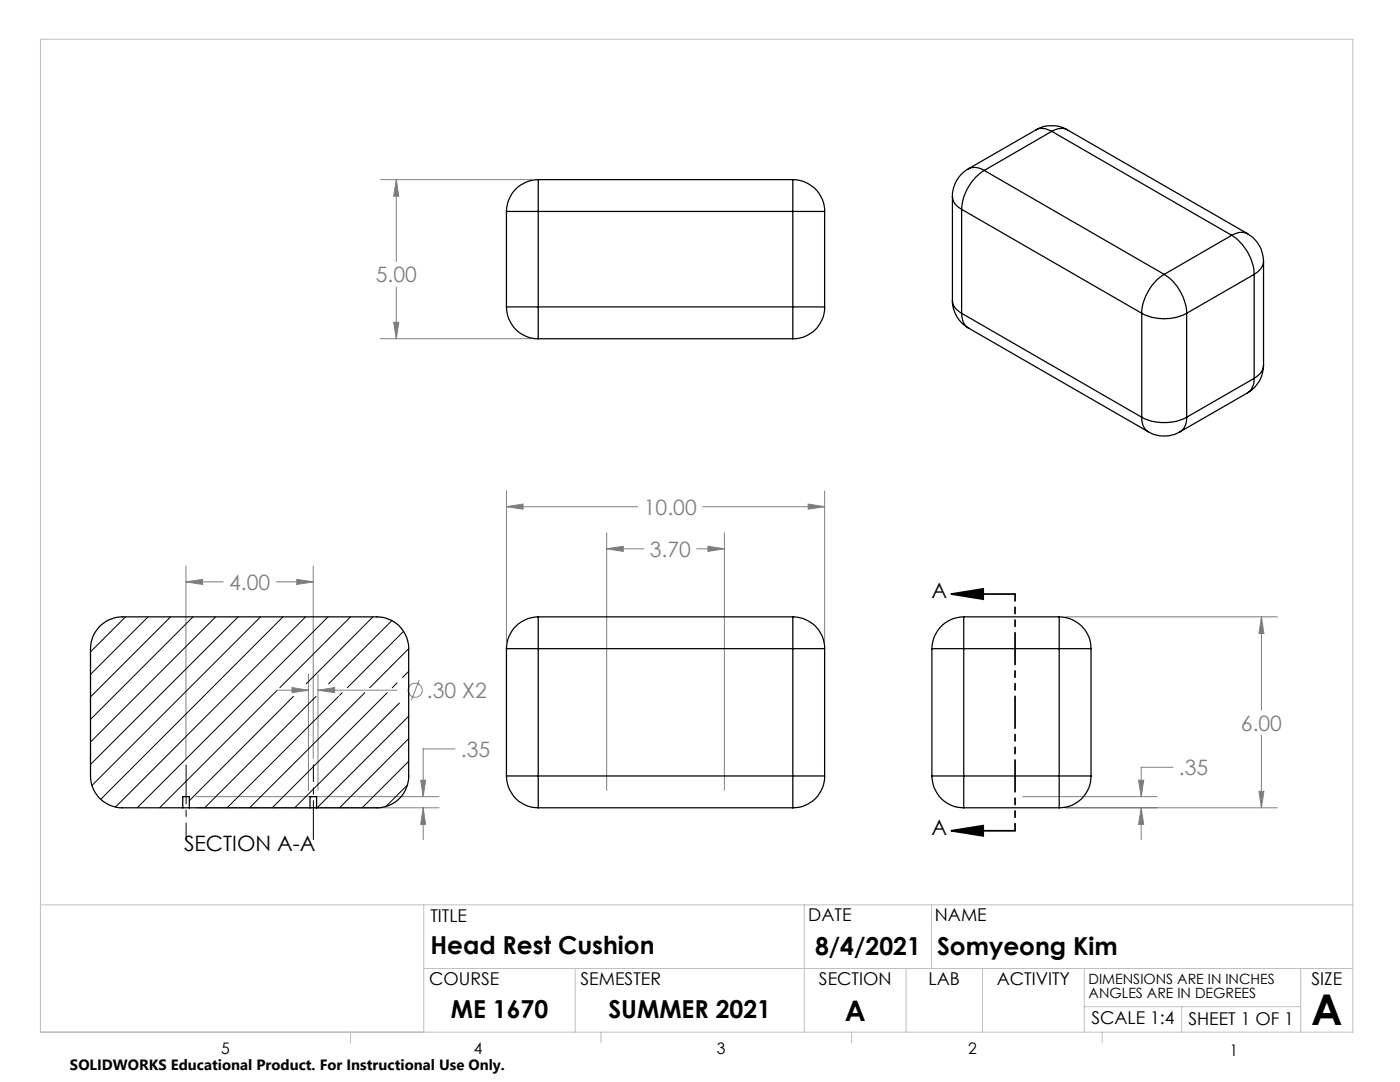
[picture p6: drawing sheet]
<svg xmlns="http://www.w3.org/2000/svg" width="279mm" height="216mm" viewBox="0 0 279 216" stroke-linecap="round" stroke-linejoin="round" font-family="sans-serif">
<g fill="none" stroke="#808080" stroke-width=".2">
<path d="M75.9 35.8h30.3M79.1 35.8l.5 3.4h-1zM79.1 35.8v16.4M79.1 57.3v10.3M75.9 67.6h30.3M78.6 64.3h1l-.5 3.3zM101.1 97.9v30.3M164.6 97.9v30.3M37.1 116.1l3.3-.5v1zM37.1 112.9v38.4M37.1 116.1h7.5M55.1 116.1h7.4"/>
<path d="M59.2 115.6l3.3 .5-3.3 .5zM62.5 112.9v38.4M101.1 101.1l3.3-.5v1zM101.1 101.1h26.2M121.1 109.5l3.3-.5v1zM121.1 106.3v51.4M121.1 109.5h7.4M139 109.5h5.6M140.2 101.1h24.4M141.3 109l3.3 .5-3.3 .5zM144.6 106.3v51.4M161.3 100.6l3.3 .5-3.3 .5z"/>
<path d="M55.2 137.7h6.4M58.3 137.2l3.3 .5-3.3 .5zM61.6 134.5v23.2M63.5 137.7l3.3-.5v1zM63.5 134.5v23.2M63.5 137.7h15.7M83.7 135.7l-1.6 4.1M212.7 123.1h42.2M251.7 123.1l.5 3.3h-1zM251.7 123.1v18.6M39.1 159h48.5M84 155.7h.9l-.4 3.3z"/>
<path d="M90.8 149.4h-6.3v9.6M204.1 159h26.8M227.2 155.7h1l-.4 3.3zM234.1 153.1h-6.3v5.9M251.2 157.9h1l-.5 3.3zM251.7 146.7v14.5M39.3 161.2h48.3M84.5 161.2l.4 3.3h-.9zM84.5 161.2v6.3M212.7 161.2h42.2M227.8 161.2l.4 3.3h-1zM227.8 161.2v6.3"/>
<circle cx="82.9" cy="137.7" r="1.41"/>
</g>
<path d="M189.9 118.5l6.3-1v2.1zM189.9 118.5h12.7M189.9 165.8l6.3-1.1v2.1zM189.9 165.8h12.7" fill="none" stroke="#000" stroke-width=".35"/>
<path d="M37.1 152.6v14.9M62.5 167.5v-14.9" fill="none" stroke="#000" stroke-width=".2" stroke-dasharray="15.2 1.3 1.3 1.3" stroke-dashoffset="7.5"/>
<path d="M202.6 118.5v47.3" fill="none" stroke="#000" stroke-width=".35" stroke-dasharray="6.3 1.3 1.3 1.3 1.3 1.3" stroke-dashoffset="5"/>
<g fill="none" stroke="#c0c0c0" stroke-width=".2">
<path d="M8.1 7.8h261.9v198.2h-261.9zM8.1 180.6h261.9M84.6 180.6v25.4M84.6 193.3h185.4M114.8 193.3v12.7M160.5 180.6v25.4M180.8 193.3v12.7M185.9 180.6v12.7M196.1 193.3v12.7M216.4 193.3v12.7M259.6 193.3v12.7M70 206v2.1"/>
<path d="M119.9 206v2.1M170 206v2.1M216.4 200.9h43.2M220 206v2.1M235.8 200.9v5.1"/>
</g>
<path d="M189.9 118.5l6.3-1v2.1zM189.9 165.8l6.3-1.1v2.1z" fill="#000"/>
<path d="M101.1 101.1l3.3-.5v1zM161.3 100.6l3.3 .5-3.3 .5zM121.1 109.5l3.3-.5v1zM141.3 109l3.3 .5-3.3 .5zM251.7 123.1l.5 3.3h-1zM251.2 157.9h1l-.5 3.3zM227.2 155.7h1l-.4 3.3zM227.8 161.2l.4 3.3h-1zM79.1 35.8l.5 3.4h-1zM78.6 64.3h1l-.5 3.3zM84 155.7h.9l-.4 3.3zM84.5 161.2l.4 3.3h-.9zM37.1 116.1l3.3-.5v1zM59.2 115.6l3.3 .5-3.3 .5zM58.3 137.2l3.3 .5-3.3 .5zM63.5 137.7l3.3-.5v1z" fill="#808080"/>
<g fill="none" stroke="#000" stroke-width=".25">
<path d="M107.4 35.8v6.4M107.4 35.8a6.4 6.4 0 0 0-6.3 6.4M107.4 35.8h50.8M158.2 35.8a6.3 6.3 0 0 1 6.4 6.4M158.2 35.8v6.4M190.1 39.2a3 3 0 0 0 1.8 2.6M190.1 39.2v20.7M193.3 33.7a6.3 6.3 0 0 0-3.2 5.5M193.3 33.7a3.2 3.2 0 0 1 3.1 .3M196.4 34a10 10 0 0 0-4.5 7.8M196.4 34l35.9 20.8M206.7 25.9a6.3 6.3 0 0 1 6.3 0"/>
<path d="M206.7 25.9a3.3 3.3 0 0 1 3.2 .3M206.7 25.9l-13.4 7.8M209.9 26.2l-13.5 7.8M209.9 26.2l35.9 20.8M213 25.9a3.2 3.2 0 0 0-3.1 .3M213 25.9l36 20.7M101.1 42.2h6.3M101.1 42.2v19M107.4 42.2v19M107.4 42.2h50.8M158.2 42.2h6.4M158.2 42.2v19"/>
<path d="M164.6 42.2v19M190.1 59.9a6.4 6.4 0 0 0 3.2 5.5M190.1 59.9a3 3 0 0 0 1.8 2.6M191.9 41.8l36 20.7M191.9 41.8v20.7M232.3 54.8a9.9 9.9 0 0 0-4.4 7.7M232.3 54.8a9.9 9.9 0 0 1 4.5 7.7M245.8 47a9.9 9.9 0 0 1 4.5 7.8M245.8 47l-13.5 7.8M249 46.6a6.5 6.5 0 0 1 3.2 5.5M249 46.6a3.2 3.2 0 0 0-3.2 .4M250.3 54.8l-13.5 7.7"/>
<path d="M250.3 54.8v20.7M252.2 52.1a3.2 3.2 0 0 1-1.9 2.7M252.2 52.1v20.8M101.1 61.2h6.3M101.1 61.2a6.3 6.3 0 0 0 6.3 6.4M107.4 61.2v6.4M107.4 61.2h50.8M107.4 67.6h50.8M158.2 61.2h6.4M158.2 61.2v6.4M164.6 61.2a6.3 6.3 0 0 1-6.4 6.4M191.9 62.5a3.2 3.2 0 0 0 1.4 2.9"/>
<path d="M191.9 62.5l36 20.8M193.3 65.4l35.9 20.7M227.9 62.5a9.7 9.7 0 0 0 8.9 0M227.9 62.5v20.8M236.8 62.5v20.8M249 78.4l-13.5 7.7M250.3 75.5a3.3 3.3 0 0 1-1.3 2.9M250.3 75.5l-13.5 7.8M252.2 72.9a6.3 6.3 0 0 1-3.2 5.5M252.2 72.9a3.2 3.2 0 0 1-1.9 2.6M227.9 83.3a10 10 0 0 0 8.9 0M227.9 83.3a2.99 2.99 0 0 0 1.3 2.8"/>
<path d="M229.2 86.1a6.3 6.3 0 0 0 6.3 0M236.8 83.3a3.2 3.2 0 0 1-1.3 2.8M101.1 129.4h6.3M101.1 129.4v25.4M107.4 123.1a6.4 6.4 0 0 0-6.3 6.3M107.4 123.1v6.3M107.4 129.4v25.4M107.4 129.4h50.8M107.4 123.1h50.8M158.2 129.4h6.4M158.2 123.1v6.3M158.2 123.1a6.3 6.3 0 0 1 6.4 6.3"/>
<path d="M158.2 129.4v25.4M164.6 129.4v25.4M186 129.4h6.3M186 129.4v25.4M192.3 123.1v6.3M192.3 123.1a6.4 6.4 0 0 0-6.3 6.3M192.3 129.4h19.1M192.3 123.1h19.1M192.3 129.4v25.4M211.4 129.4h6.3M211.4 123.1v6.3M211.4 123.1a6.3 6.3 0 0 1 6.3 6.3"/>
<path d="M211.4 129.4v25.4M217.7 129.4v25.4M101.1 154.8a6.3 6.3 0 0 0 6.3 6.4M101.1 154.8h6.3M107.4 154.8v6.4M107.4 154.8h50.8M158.2 154.8v6.4M158.2 154.8h6.4M164.6 154.8a6.3 6.3 0 0 1-6.4 6.4M186 154.8h6.3M186 154.8a6.3 6.3 0 0 0 6.3 6.4M192.3 154.8v6.4"/>
<path d="M192.3 154.8h19.1M211.4 154.8h6.3M211.4 154.8v6.4M217.7 154.8a6.3 6.3 0 0 1-6.3 6.4M36.5 161.2h-12.1a6.4 6.4 0 0 1-6.3-6.4v-25.4a6.4 6.4 0 0 1 6.3-6.3h50.8a6.3 6.3 0 0 1 6.4 6.3v25.4a6.3 6.3 0 0 1-6.4 6.4h-12M36.5 161.2h1.3M36.5 161.2v-2.2h1.3v2.2M37.8 161.2h24.1M61.9 161.2h1.3M61.9 161.2v-2.2h1.3v2.2M107.4 161.2h50.8M192.3 161.2h19.1"/>
</g>
<g fill="none" stroke="#000" stroke-width=".2">
<path d="M25 123.1l-6.9 7M29.6 123.1l-11.5 11.5M34 123.1l-15.9 16M38.5 123.1l-20.4 20.4M43 123.1l-24.9 25M47.5 123.1l-29.4 29.4M52 123.1l-33.7 33.6M55.2 137.8l-23.3 23.4M56.5 123.1l-36.4 36.4M58.6 139l-20.8 20.8M61 123.1l-38 37.9M63.1 139l-22.2 22.2"/>
<path d="M65.5 123.1l-38.1 38.1M67.6 139l-22.3 22.2M68.3 138.2l-.5 .5M70 123.1l-14.2 14.1M72.8 138.2l-23 23M74.4 123.1l-13.3 13.4M77.3 138.2l-23 23M78.2 123.8l-12.6 12.7M79.2 136.3l-.9 .9M80.5 126l-11.2 11.2M81.6 129.4l-7.8 7.8M81.6 133.9l-1.3 1.3"/>
<path d="M79.7 140.3l-20.9 20.9M81.3 156.6l-4.3 4.3M81.6 142.9l-18.3 18.3M81.6 147.4l-13.8 13.8M81.6 151.9l-9.3 9.3M36.5 161.1l-.2 .1"/>
</g>
<text font-size="8.5" x="261.7" y="204.6">A</text>
<text font-size="5.6" x="168.6" y="203.7">A</text>
<g font-size="4.9">
<text x="85.9" y="190.4">Head Rest Cushion</text>
<text x="162.7" y="190.5">8/4/2021</text>
<text x="187" y="190.5">Somyeong Kim</text>
<text x="90" y="203.2">ME 1670</text>
<text x="121.4" y="203.1">SUMMER 2021</text>
</g>
<g font-size="4.2" fill="#808080">
<text x="75" y="56.4">5.00</text>
<text x="128.5" y="102.7">10.00</text>
<text x="129.7" y="111.1">3.70</text>
<text x="45.7" y="117.7">4.00</text>
<text x="85.2" y="139.3">.30 X2</text>
<text x="247.7" y="145.8">6.00</text>
<text x="92" y="151">.35</text>
<text x="235.3" y="154.7">.35</text>
</g>
<g font-size="4.2">
<text x="185.9" y="119.3">A</text>
<text x="185.9" y="166.5">A</text>
<text x="36.7" y="169.8">SECTION A-A</text>
</g>
<g font-size="3.5">
<text x="85.9" y="183.9">TITLE</text>
<text x="161.3" y="183.8">DATE</text>
<text x="186.6" y="183.8">NAME</text>
<text x="85.6" y="196.5">COURSE</text>
<text x="115.9" y="196.5">SEMESTER</text>
<text x="163.4" y="196.5">SECTION</text>
<text x="185.3" y="196.5">LAB</text>
<text x="198.9" y="196.5">ACTIVITY</text>
<text x="261.7" y="196.5">SIZE</text>
<text x="217.8" y="204.4">SCALE 1:4</text>
<text x="237.2" y="204.4">SHEET 1 OF 1</text>
</g>
<g font-size="3.2">
<text x="44.2" y="210.4">5</text>
<text x="94.6" y="210.3">4</text>
<text x="143.1" y="210.4">3</text>
<text x="193.2" y="210.3">2</text>
<text x="245.4" y="210.6">1</text>
</g>
<text font-size="3" x="14" y="213.5">SOLIDWORKS Educational Product. For Instructional Use Only.</text>
<g font-size="2.8">
<text x="217.2" y="196.4">DIMENSIONS ARE IN INCHES</text>
<text x="217.2" y="199.2">ANGLES ARE IN DEGREES</text>
</g>
</svg>
